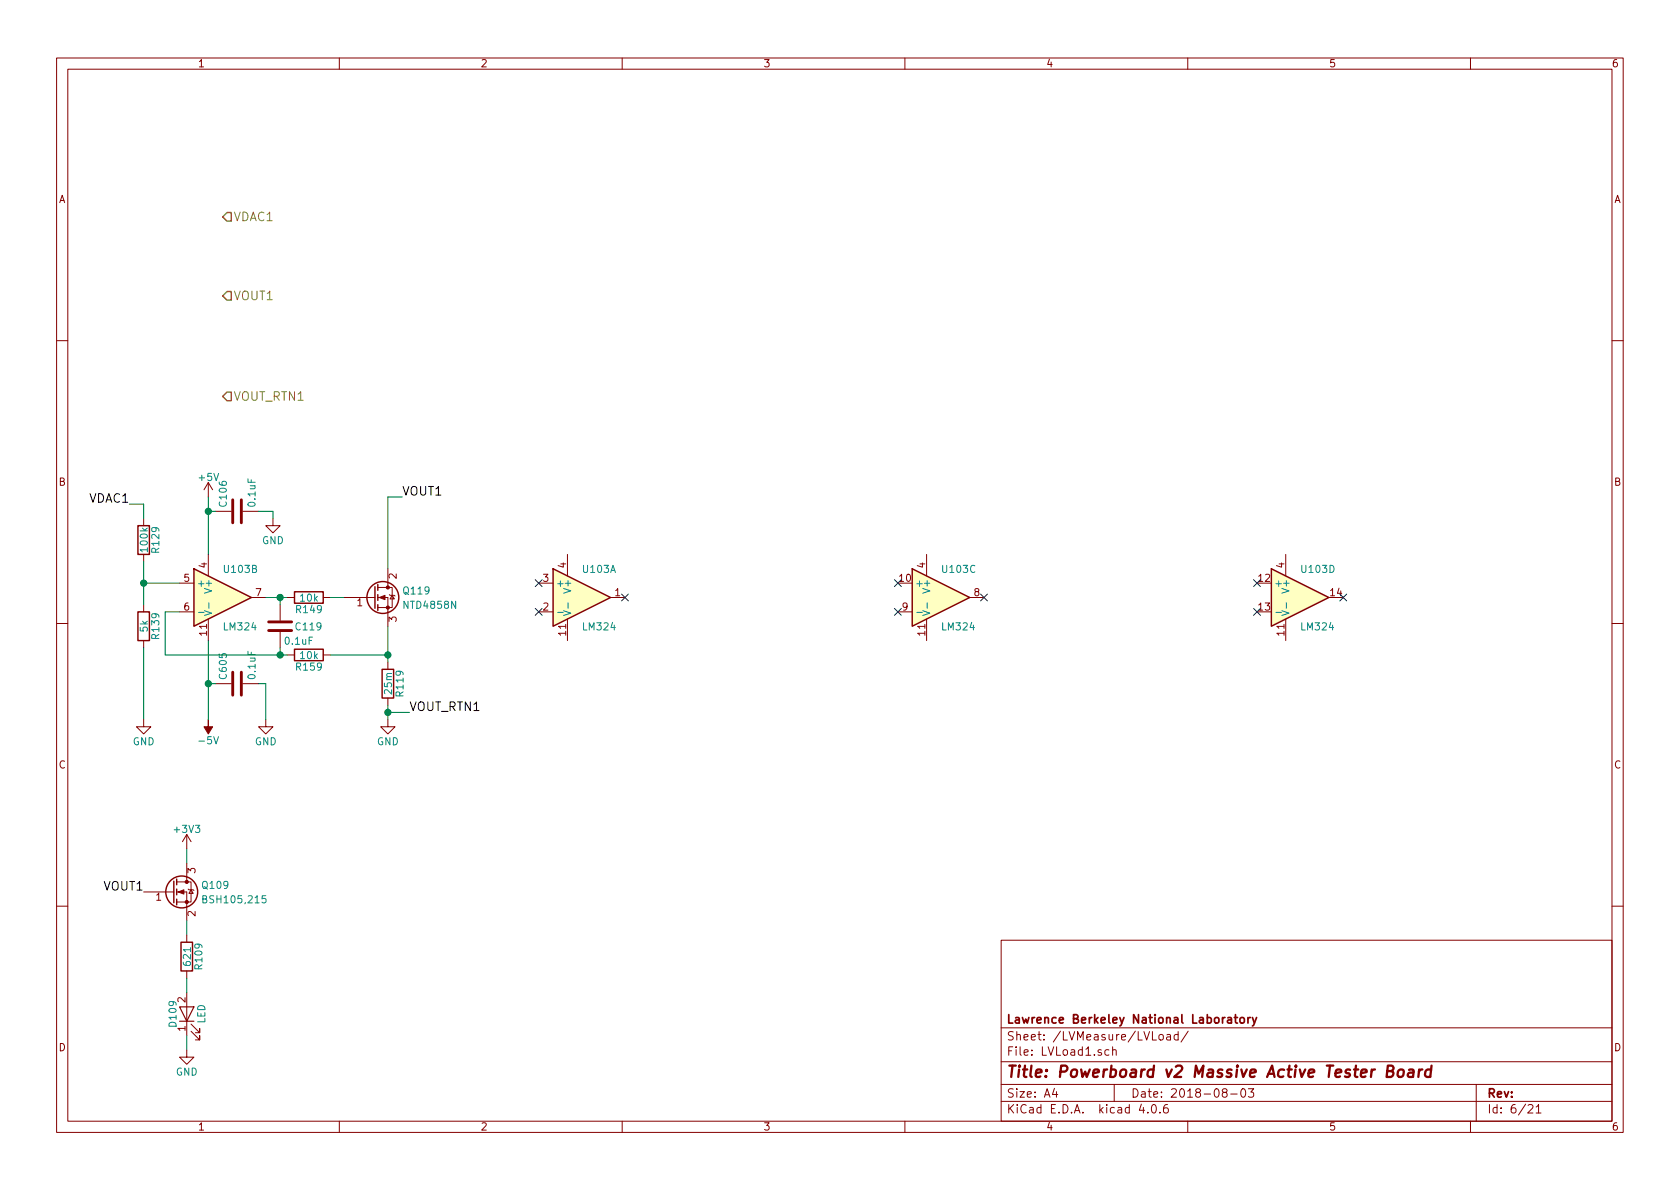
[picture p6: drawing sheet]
EESchema Schematic File Version 2
LIBS:pbv2_mass_test_adapter_active-rescue
LIBS:power
LIBS:device
LIBS:transistors
LIBS:conn
LIBS:linear
LIBS:regul
LIBS:74xx
LIBS:cmos4000
LIBS:adc-dac
LIBS:memory
LIBS:xilinx
LIBS:microcontrollers
LIBS:dsp
LIBS:microchip
LIBS:analog_switches
LIBS:motorola
LIBS:texas
LIBS:intel
LIBS:audio
LIBS:interface
LIBS:digital-audio
LIBS:philips
LIBS:display
LIBS:cypress
LIBS:siliconi
LIBS:opto
LIBS:atmel
LIBS:contrib
LIBS:valves
LIBS:microzed
LIBS:lbl_adc
LIBS:lbl_current
LIBS:lbl_power
LIBS:lbl_dac
LIBS:lbl_conn
LIBS:pbv2_mass_test_adapter_active-cache
EELAYER 25 0
EELAYER END
$Descr A4 11693 8268
encoding utf-8
Sheet 6 21
Title "Powerboard v2 Massive Active Tester Board"
Date "2018-08-03"
Rev ""
Comp "Lawrence Berkeley National Laboratory"
Comment1 ""
Comment2 ""
Comment3 ""
Comment4 ""
$EndDescr
$Comp
L LM324 U103
U 1 1
P 4050 4150
F 0 "U103" H 4050 4350 50  0000 L CNN
F 1 "LM324" H 4050 3950 50  0000 L CNN
F 2 "Housings_SSOP:TSSOP-14_4.4x5mm_Pitch0.65mm" H 4000 4250 50  0001 C CNN
F 3 "" H 4100 4350 50  0001 C CNN
	1    4050 4150
	1    0    0    -1  
$EndComp
Text HLabel 1550 2050 2    60   Input ~ 0
VOUT1
Text HLabel 1550 1500 2    60   Input ~ 0
VDAC1
$Comp
L LM324 U103
U 2 1
P 1550 4150
F 0 "U103" H 1550 4350 50  0000 L CNN
F 1 "LM324" H 1550 3950 50  0000 L CNN
F 2 "Housings_SSOP:TSSOP-14_4.4x5mm_Pitch0.65mm" H 1500 4250 50  0001 C CNN
F 3 "" H 1600 4350 50  0001 C CNN
	2    1550 4150
	1    0    0    -1  
$EndComp
$Comp
L R R139
U 1 1
P 1000 4350
F 0 "R139" V 1080 4350 50  0000 C CNN
F 1 "5k" V 1000 4350 50  0000 C CNN
F 2 "Resistors_SMD:R_0805" V 930 4350 50  0001 C CNN
F 3 "" H 1000 4350 50  0001 C CNN
	1    1000 4350
	1    0    0    -1  
$EndComp
$Comp
L R R129
U 1 1
P 1000 3750
F 0 "R129" V 1080 3750 50  0000 C CNN
F 1 "100k" V 1000 3750 50  0000 C CNN
F 2 "Resistors_SMD:R_0805" V 930 3750 50  0001 C CNN
F 3 "" H 1000 3750 50  0001 C CNN
	1    1000 3750
	1    0    0    -1  
$EndComp
$Comp
L R R119
U 1 1
P 2700 4750
F 0 "R119" V 2780 4750 50  0000 C CNN
F 1 "25m" V 2700 4750 50  0000 C CNN
F 2 "Resistors_SMD:R_2512" V 2630 4750 50  0001 C CNN
F 3 "" H 2700 4750 50  0001 C CNN
	1    2700 4750
	1    0    0    -1  
$EndComp
$Comp
L GND #PWR098
U 1 1
P 2700 5000
F 0 "#PWR098" H 2700 4750 50  0001 C CNN
F 1 "GND" H 2700 4850 50  0000 C CNN
F 2 "" H 2700 5000 50  0001 C CNN
F 3 "" H 2700 5000 50  0001 C CNN
	1    2700 5000
	1    0    0    -1  
$EndComp
Text Label 2800 3450 0    60   ~ 0
VOUT1
$Comp
L GND #PWR099
U 1 1
P 1900 3600
F 0 "#PWR099" H 1900 3350 50  0001 C CNN
F 1 "GND" H 1900 3450 50  0000 C CNN
F 2 "" H 1900 3600 50  0001 C CNN
F 3 "" H 1900 3600 50  0001 C CNN
	1    1900 3600
	1    0    0    -1  
$EndComp
$Comp
L C C106
U 1 1
P 1650 3550
F 0 "C106" H 1675 3650 50  0000 L CNN
F 1 "0.1uF" H 1675 3450 50  0000 L CNN
F 2 "Capacitors_SMD:C_0805" H 1688 3400 50  0001 C CNN
F 3 "" H 1650 3550 50  0001 C CNN
	1    1650 3550
	0    -1   -1   0   
$EndComp
$Comp
L C C605
U 1 1
P 1650 4750
F 0 "C605" H 1675 4850 50  0000 L CNN
F 1 "0.1uF" H 1675 4650 50  0000 L CNN
F 2 "Capacitors_SMD:C_0805" H 1688 4600 50  0001 C CNN
F 3 "" H 1650 4750 50  0001 C CNN
	1    1650 4750
	0    -1   -1   0   
$EndComp
$Comp
L GND #PWR0100
U 1 1
P 1850 5000
F 0 "#PWR0100" H 1850 4750 50  0001 C CNN
F 1 "GND" H 1850 4850 50  0000 C CNN
F 2 "" H 1850 5000 50  0001 C CNN
F 3 "" H 1850 5000 50  0001 C CNN
	1    1850 5000
	1    0    0    -1  
$EndComp
$Comp
L -5V #PWR605
U 1 1
P 1450 5000
F 0 "#PWR605" H 1450 5100 50  0001 C CNN
F 1 "-5V" H 1450 5150 50  0000 C CNN
F 2 "" H 1450 5000 50  0001 C CNN
F 3 "" H 1450 5000 50  0001 C CNN
	1    1450 5000
	-1   0    0    1   
$EndComp
$Comp
L +5V #PWR0101
U 1 1
P 1450 3450
F 0 "#PWR0101" H 1450 3300 50  0001 C CNN
F 1 "+5V" H 1450 3590 50  0000 C CNN
F 2 "" H 1450 3450 50  0001 C CNN
F 3 "" H 1450 3450 50  0001 C CNN
	1    1450 3450
	1    0    0    -1  
$EndComp
Text HLabel 1550 2750 2    60   Input ~ 0
VOUT_RTN1
Text Label 2850 4950 0    60   ~ 0
VOUT_RTN1
Wire Wire Line
	1250 4050 1000 4050
Wire Wire Line
	1250 4250 1150 4250
Wire Wire Line
	1150 4250 1150 4550
Wire Wire Line
	1000 3900 1000 4200
Connection ~ 1000 4050
Wire Wire Line
	1000 3600 1000 3500
Wire Wire Line
	1000 3500 900  3500
Wire Wire Line
	1000 4500 1000 5000
Wire Wire Line
	2700 4350 2700 4600
Wire Wire Line
	2700 3950 2700 3450
Wire Wire Line
	2700 3450 2800 3450
Wire Wire Line
	1450 4450 1450 5000
Wire Wire Line
	1450 3450 1450 3850
Connection ~ 2700 4550
Wire Wire Line
	2700 4900 2700 5000
Wire Wire Line
	1850 4150 2000 4150
Wire Wire Line
	1800 3550 1900 3550
Wire Wire Line
	1900 3550 1900 3600
Wire Wire Line
	1800 4750 1850 4750
Wire Wire Line
	1850 4750 1850 5000
Wire Wire Line
	1500 4750 1450 4750
Connection ~ 1450 4750
Wire Wire Line
	1500 3550 1450 3550
Connection ~ 1450 3550
Wire Wire Line
	2700 4950 2850 4950
Connection ~ 2700 4950
$Comp
L R R149
U 1 1
P 2150 4150
F 0 "R149" V 2230 4150 50  0000 C CNN
F 1 "10k" V 2150 4150 50  0000 C CNN
F 2 "Resistors_SMD:R_0805" V 2080 4150 50  0001 C CNN
F 3 "" H 2150 4150 50  0001 C CNN
	1    2150 4150
	0    1    1    0   
$EndComp
$Comp
L R R159
U 1 1
P 2150 4550
F 0 "R159" V 2230 4550 50  0000 C CNN
F 1 "10k" V 2150 4550 50  0000 C CNN
F 2 "Resistors_SMD:R_0805" V 2080 4550 50  0001 C CNN
F 3 "" H 2150 4550 50  0001 C CNN
	1    2150 4550
	0    1    1    0   
$EndComp
$Comp
L C C119
U 1 1
P 1950 4350
F 0 "C119" H 2050 4350 50  0000 L CNN
F 1 "0.1uF" H 1975 4250 50  0000 L CNN
F 2 "Capacitors_SMD:C_0805" H 1988 4200 50  0001 C CNN
F 3 "" H 1950 4350 50  0001 C CNN
	1    1950 4350
	1    0    0    -1  
$EndComp
Wire Wire Line
	2300 4150 2400 4150
Wire Wire Line
	1950 4200 1950 4150
Connection ~ 1950 4150
Wire Wire Line
	1950 4500 1950 4550
Wire Wire Line
	1150 4550 2000 4550
Connection ~ 1950 4550
Wire Wire Line
	2300 4550 2700 4550
$Comp
L LM324 U103
U 3 1
P 6550 4150
F 0 "U103" H 6550 4350 50  0000 L CNN
F 1 "LM324" H 6550 3950 50  0000 L CNN
F 2 "Housings_SSOP:TSSOP-14_4.4x5mm_Pitch0.65mm" H 6500 4250 50  0001 C CNN
F 3 "" H 6600 4350 50  0001 C CNN
	3    6550 4150
	1    0    0    -1  
$EndComp
$Comp
L LM324 U103
U 4 1
P 9050 4150
F 0 "U103" H 9050 4350 50  0000 L CNN
F 1 "LM324" H 9050 3950 50  0000 L CNN
F 2 "Housings_SSOP:TSSOP-14_4.4x5mm_Pitch0.65mm" H 9000 4250 50  0001 C CNN
F 3 "" H 9100 4350 50  0001 C CNN
	4    9050 4150
	1    0    0    -1  
$EndComp
NoConn ~ 3750 4050
NoConn ~ 3750 4250
NoConn ~ 4350 4150
NoConn ~ 6250 4050
NoConn ~ 6250 4250
NoConn ~ 6850 4150
NoConn ~ 8750 4250
NoConn ~ 9350 4150
Text Label 900  3500 2    60   ~ 0
VDAC1
NoConn ~ 8750 4050
$Comp
L Q_NMOS_GSD Q109
U 1 1
P 1200 6200
F 0 "Q109" H 1400 6250 50  0000 L CNN
F 1 "BSH105,215" H 1400 6150 50  0000 L CNN
F 2 "TO_SOT_Packages_SMD:SOT-23" H 1400 6300 50  0001 C CNN
F 3 "" H 1200 6200 50  0001 C CNN
	1    1200 6200
	1    0    0    -1  
$EndComp
Text Label 1000 6200 2    60   ~ 0
VOUT1
Wire Wire Line
	1300 6000 1300 5900
Wire Wire Line
	1300 6400 1300 6500
$Comp
L R R109
U 1 1
P 1300 6650
F 0 "R109" V 1380 6650 50  0000 C CNN
F 1 "621" V 1300 6650 50  0000 C CNN
F 2 "Resistors_SMD:R_0805" V 1230 6650 50  0001 C CNN
F 3 "" H 1300 6650 50  0001 C CNN
	1    1300 6650
	1    0    0    -1  
$EndComp
$Comp
L LED D109
U 1 1
P 1300 7050
F 0 "D109" H 1300 7150 50  0000 C CNN
F 1 "LED" H 1300 6950 50  0000 C CNN
F 2 "LEDs:LED_1206_HandSoldering" H 1300 7050 50  0001 C CNN
F 3 "" H 1300 7050 50  0001 C CNN
	1    1300 7050
	0    -1   -1   0   
$EndComp
Wire Wire Line
	1300 6900 1300 6800
Wire Wire Line
	1300 7300 1300 7200
$Comp
L GND #PWR0102
U 1 1
P 1300 7300
F 0 "#PWR0102" H 1300 7050 50  0001 C CNN
F 1 "GND" H 1300 7150 50  0000 C CNN
F 2 "" H 1300 7300 50  0001 C CNN
F 3 "" H 1300 7300 50  0001 C CNN
	1    1300 7300
	1    0    0    -1  
$EndComp
$Comp
L +3V3 #PWR0103
U 1 1
P 1300 5900
F 0 "#PWR0103" H 1300 5750 50  0001 C CNN
F 1 "+3V3" H 1300 6040 50  0000 C CNN
F 2 "" H 1300 5900 50  0001 C CNN
F 3 "" H 1300 5900 50  0001 C CNN
	1    1300 5900
	1    0    0    -1  
$EndComp
$Comp
L Q_NMOS_GDS Q119
U 1 1
P 2600 4150
F 0 "Q119" H 2800 4200 50  0000 L CNN
F 1 "NTD4858N" H 2800 4100 50  0000 L CNN
F 2 "TO_SOT_Packages_SMD:TO-252-2" H 2800 4250 50  0001 C CNN
F 3 "" H 2600 4150 50  0001 C CNN
	1    2600 4150
	1    0    0    -1  
$EndComp
$Comp
L GND #PWR0104
U 1 1
P 1000 5000
F 0 "#PWR0104" H 1000 4750 50  0001 C CNN
F 1 "GND" H 1000 4850 50  0000 C CNN
F 2 "" H 1000 5000 50  0001 C CNN
F 3 "" H 1000 5000 50  0001 C CNN
	1    1000 5000
	1    0    0    -1  
$EndComp
$EndSCHEMATC
